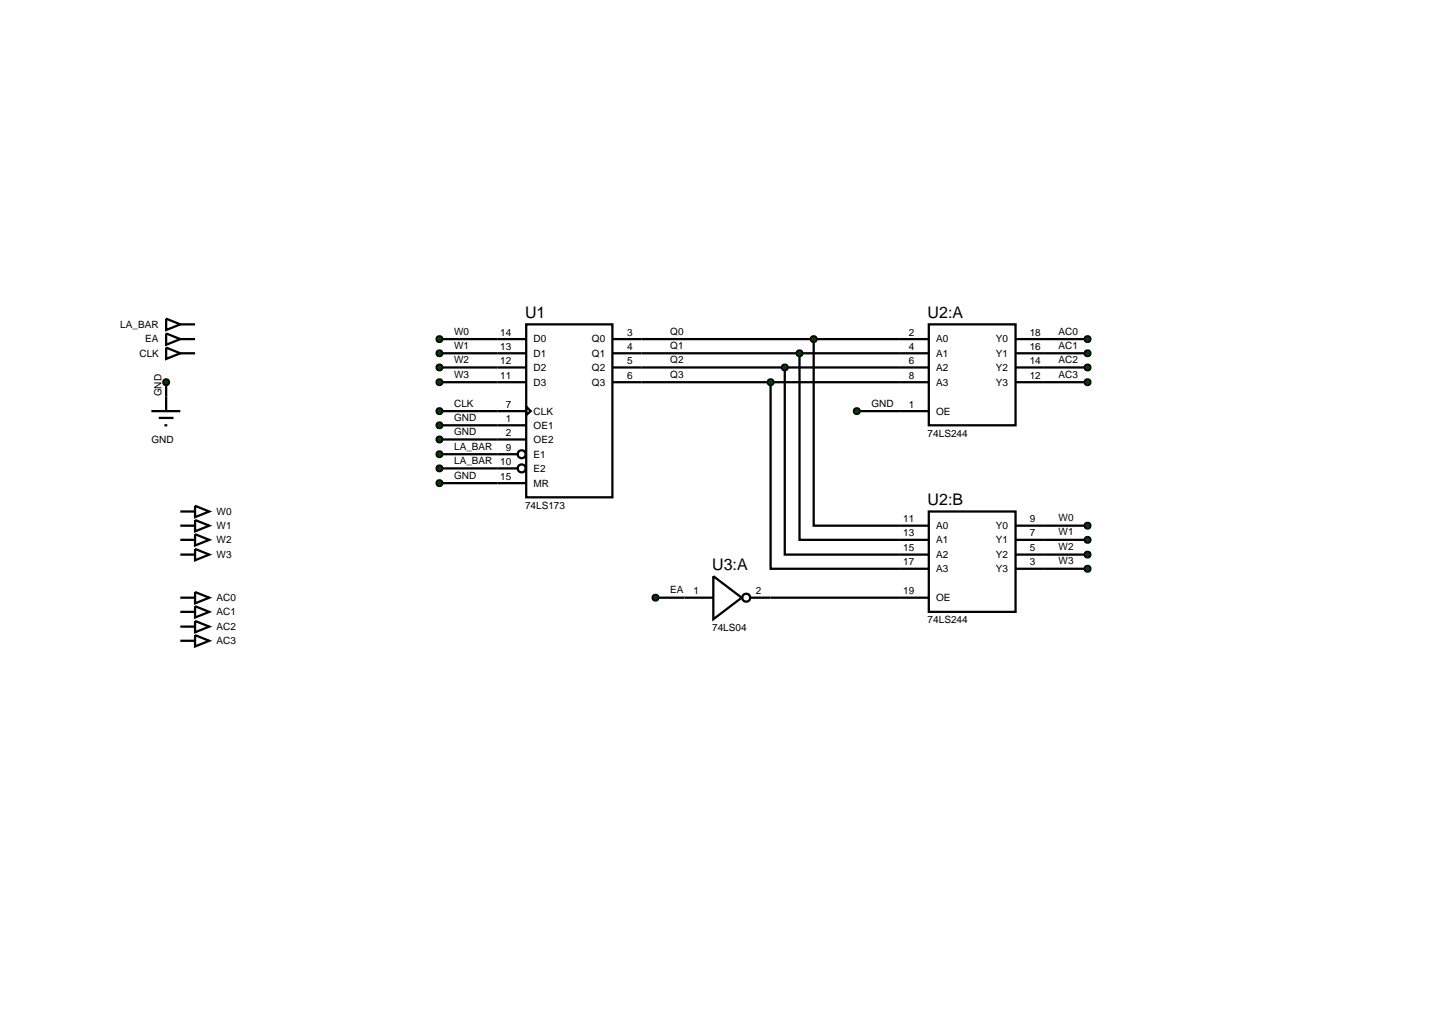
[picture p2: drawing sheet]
<svg xmlns="http://www.w3.org/2000/svg" width="257mm" height="180mm" viewBox="0 0 257 180" stroke-linecap="round" stroke-linejoin="round" font-family="sans-serif">
<g fill="none" stroke="#000" stroke-width=".4">
<path d="M77.5 59.8h15.3M92.8 57.2h15.2v30.5h-15.2zM108 59.8h50.7M143.5 59.8v32.9h15.2M184.1 59.8h7.7M29.3 67.4v2.5M77.5 62.3h15.3M77.5 64.8h15.3M77.5 67.4h15.3M77.5 72.5h15.3M77.5 75h15.3M77.5 77.5h15.3"/>
<path d="M92.8 71.7l.8 .8-.8 .7zM108 62.3h50.7M108 64.8h50.7M108 67.4h50.7M135.9 67.4v32.9h22.8M138.4 64.8v33h20.3M141 62.3v32.9h17.7M151.1 72.5h7.6M184.1 62.3h7.7M184.1 64.8h7.7M184.1 67.4h7.7M77.5 80.1h13.8"/>
<path d="M77.5 82.6h13.8M77.5 85.2h15.3M184.1 92.7h7.7M184.1 95.2h7.7M184.1 97.8h7.7M115.6 105.4h5.1M135.9 105.4h22.8M184.1 100.3h7.7"/>
<circle cx="92" cy="80.1" r=".7"/>
<circle cx="92" cy="82.6" r=".7"/>
</g>
<g fill="#004000" stroke="#000" stroke-width=".4">
<path d="M77.2 59.4l.3-.1-.5 .5zM77.5 59.3l.4 .2 .1 .3zM77.5 60.3l.5-.5-.1 .3zM77 59.8l.5 .5-.4-.2z"/>
<path d="M77.1 62l.4-.2-.5 .5zM77.5 61.8l.4 .2 .1 .3zM78 62.3l-.1 .3-.4 .2zM77 62.3l.5 .5-.4-.2z"/>
<path d="M77.1 64.5l.4-.2-.5 .5zM77.5 64.3l.4 .2 .1 .3zM77.5 65.3l.5-.5-.1 .3zM77 64.8l.5 .5-.4-.2z"/>
<path d="M77.1 67.1l.4-.2-.5 .5zM77.5 66.9l.4 .2 .1 .3zM77.5 67.9l.5-.5-.1 .3zM77 67.4l.5 .5-.4-.2z"/>
<path d="M77.2 72.1l.3-.1-.5 .5zM77.5 72l.4 .2 .1 .3zM77.5 73l.5-.5-.1 .3zM77 72.5l.5 .5-.4-.2z"/>
<path d="M77.1 74.7l.4-.2-.5 .5zM77.5 74.5l.4 .2 .1 .3zM78 75l-.1 .3-.4 .2zM77 75l.5 .5-.4-.2z"/>
<path d="M77.1 77.2l.4-.2-.5 .5zM77.5 77l.4 .2 .1 .3zM77.5 78l.5-.5-.1 .3zM77 77.5l.5 .5-.4-.2z"/>
<path d="M77.1 79.8l.4-.2-.5 .5zM77.5 79.6l.4 .2 .1 .3zM77.5 80.6l.5-.5-.1 .3zM77 80.1l.5 .5-.4-.2z"/>
<path d="M77.2 82.2l.3-.1-.5 .5zM77.5 82.1l.4 .2 .1 .3zM77.5 83.1l.5-.5-.1 .3zM77 82.6l.5 .5-.4-.2z"/>
<path d="M77.2 84.8l.3-.1-.5 .5zM77.5 84.7l.4 .2 .1 .3zM77.5 85.7l.5-.5-.1 .3zM77 85.2l.5 .5-.4-.2z"/>
</g>
<g fill="#004000">
<path d="M77.5 59.3l.5 .5-.5 .5-.5-.5z"/>
<path d="M77 62.3l.5-.5 .5 .5-.5 .5z"/>
<path d="M77 64.8l.5-.5 .5 .5-.5 .5z"/>
<path d="M77 67.4l.5-.5 .5 .5-.5 .5z"/>
<path d="M77.5 72l.5 .5-.5 .5-.5-.5z"/>
<path d="M77 75l.5-.5 .5 .5-.5 .5z"/>
<path d="M77 77.5l.5-.5 .5 .5-.5 .5z"/>
<path d="M77 80.1l.5-.5 .5 .5-.5 .5z"/>
<path d="M77.5 82.1l.5 .5-.5 .5-.5-.5z"/>
<path d="M77.5 84.7l.5 .5-.5 .5-.5-.5z"/>
</g>
<path d="M29.3 56.2l2.5 1-2.5 1zM29.3 58.8l2.5 1-2.5 1zM31.8 57.2h2.6M31.8 59.8h2.6M26.7 72.5h5.1M28 73.7h2.6M29 75h.5M29.3 61.3l2.5 1-2.5 1zM29.3 69.9v2.6M31.8 62.3h2.6" fill="none" stroke="#000" stroke-width=".4"/>
<path d="M28.9 67.1l.4-.2-.5 .5zM29.3 66.9l.3 .1 .2 .4zM29.3 67.9l.5-.5-.2 .4zM28.8 67.4l.5 .5-.4-.2z" fill="#004000" stroke="#000" stroke-width=".4"/>
<path d="M28.8 67.4l.5-.5 .5 .5-.5 .5z" fill="#004000"/>
<g fill="none" stroke="#000" stroke-width=".4">
<path d="M158.7 59.8h5.1M163.8 57.2h15.3v17.8h-15.3zM179.1 59.8h5M158.7 62.3h5.1M158.7 64.8h5.1M158.7 67.4h5.1M158.7 72.5h5.1M179.1 62.3h5M179.1 64.8h5M179.1 67.4h5M31.8 90.2h2.6M31.8 92.7h2.6"/>
<path d="M31.8 95.2h2.6M31.8 97.8h2.6M34.4 89.2l2.5 1-2.5 1zM34.4 91.7l2.5 1-2.5 1zM34.4 94.2l2.5 1-2.5 1zM34.4 96.8l2.5 1-2.5 1zM158.7 92.7h5.1M158.7 95.2h5.1M158.7 97.8h5.1M163.8 90.2h15.3v17.7h-15.3zM179.1 92.7h5M179.1 95.2h5"/>
<path d="M179.1 97.8h5M31.8 105.4h2.6M31.8 107.9h2.6M31.8 110.5h2.6M31.8 113h2.6M34.4 104.4l2.5 1-2.5 1zM34.4 106.9l2.5 1-2.5 1zM34.4 109.5l2.5 1-2.5 1zM34.4 112l2.5 1-2.5 1zM158.7 105.4h5.1M158.7 100.3h5.1M179.1 100.3h5"/>
</g>
<g fill="#004000" stroke="#000" stroke-width=".4">
<path d="M143.2 59.4l.3-.1-.5 .5zM143.5 59.3l.4 .2 .1 .3zM144 59.8l-.1 .3-.4 .2zM143 59.8l.5 .5-.3-.1z"/>
<path d="M140.6 62l.4-.2-.5 .5zM141 61.8l.4 .2 .1 .3zM141.5 62.3l-.1 .3-.4 .2zM140.5 62.3l.5 .5-.4-.2z"/>
<path d="M138.1 64.4l.3-.1-.5 .5zM138.4 64.3l.4 .2 .1 .3zM138.4 65.3l.5-.5-.1 .3zM137.9 64.8l.5 .5-.4-.2z"/>
<path d="M135.5 67.1l.4-.2-.5 .5zM135.9 66.9l.3 .1 .2 .4zM135.9 67.9l.5-.5-.2 .4zM135.4 67.4l.5 .5-.4-.2z"/>
<path d="M191.5 59.4l.3-.1-.5 .5zM191.8 59.3l.4 .2 .1 .3zM192.3 59.8l-.1 .3-.4 .2zM191.3 59.8l.5 .5-.4-.2z"/>
<path d="M191.4 62l.4-.2-.5 .5zM191.8 61.8l.4 .2 .1 .3zM192.3 62.3l-.1 .3-.4 .2zM191.3 62.3l.5 .5-.4-.2z"/>
<path d="M191.4 64.5l.4-.2-.5 .5zM191.8 64.3l.4 .2 .1 .3zM192.3 64.8l-.1 .3-.4 .2zM191.3 64.8l.5 .5-.4-.2z"/>
<path d="M191.4 67.1l.4-.2-.5 .5zM191.8 66.9l.4 .2 .1 .3zM192.3 67.4l-.1 .3-.4 .2zM191.3 67.4l.5 .5-.4-.2z"/>
<path d="M191.5 92.3l.3-.1-.5 .5zM191.8 92.2l.4 .2 .1 .3zM192.3 92.7l-.1 .3-.4 .2zM191.3 92.7l.5 .5-.4-.2z"/>
<path d="M191.5 94.8l.3-.1-.5 .5zM191.8 94.7l.4 .2 .1 .3zM192.3 95.2l-.1 .3-.4 .2zM191.3 95.2l.5 .5-.4-.2z"/>
<path d="M191.5 97.4l.3-.1-.5 .5zM191.8 97.3l.4 .2 .1 .3zM192.3 97.8l-.1 .3-.4 .2zM191.3 97.8l.5 .5-.4-.2z"/>
<path d="M191.4 100l.4-.2-.5 .5zM191.8 99.8l.4 .2 .1 .3zM192.3 100.3l-.1 .3-.4 .2zM191.3 100.3l.5 .5-.4-.2z"/>
<path d="M150.8 72.1l.3-.1-.5 .5zM151.1 72l.4 .2 .1 .3zM151.6 72.5l-.1 .3-.4 .2zM150.6 72.5l.5 .5-.4-.2z"/>
</g>
<g fill="#004000">
<path d="M143 59.8l.5-.5 .5 .5-.5 .5z"/>
<path d="M140.5 62.3l.5-.5 .5 .5-.5 .5z"/>
<path d="M137.9 64.8l.5-.5 .5 .5-.5 .5z"/>
<path d="M135.4 67.4l.5-.5 .5 .5-.5 .5z"/>
<path d="M191.8 59.3l.5 .5-.5 .5-.5-.5z"/>
<path d="M191.8 61.8l.5 .5-.5 .5-.5-.5z"/>
<path d="M191.3 64.8l.5-.5 .5 .5-.5 .5z"/>
<path d="M191.3 67.4l.5-.5 .5 .5-.5 .5z"/>
<path d="M191.8 92.2l.5 .5-.5 .5-.5-.5z"/>
<path d="M191.8 94.7l.5 .5-.5 .5-.5-.5z"/>
<path d="M191.8 97.3l.5 .5-.5 .5-.5-.5z"/>
<path d="M191.8 99.8l.5 .5-.5 .5-.5-.5z"/>
<path d="M151.1 72l.5 .5-.5 .5-.5-.5z"/>
</g>
<g fill="none" stroke="#000" stroke-width=".4">
<path d="M120.7 105.4h5.1M125.8 101.6l5 3.8-5 3.8zM132.3 105.4h3.6"/>
<circle cx="131.6" cy="105.4" r=".7"/>
</g>
<path d="M115.3 105l.3-.1-.5 .5zM115.6 104.9l.4 .2 .1 .3zM116.1 105.4l-.2 .4-.3 .1zM115.1 105.4l.5 .5-.3-.1z" fill="#004000" stroke="#000" stroke-width=".4"/>
<path d="M115.6 104.9l.5 .5-.5 .5-.5-.5z" fill="#004000"/>
<g font-size="2.8">
<text x="92.6" y="56.1">U1</text>
<text x="163.6" y="56.1">U2:A</text>
<text x="163.6" y="89.1">U2:B</text>
<text x="125.6" y="100.5">U3:A</text>
</g>
<g font-size="1.8">
<text x="21.2" y="57.8">LA_BAR</text>
<text x="80.1" y="59">W0</text>
<text x="88.2" y="59.2">14</text>
<text x="110.6" y="59.2">3</text>
<text x="118.2" y="59">Q0</text>
<text x="160.3" y="59.2">2</text>
<text x="181.6" y="59.2">18</text>
<text x="186.7" y="59">AC0</text>
<text x="24.6" y="62.9">CLK</text>
<text x="25.6" y="60.4">EA</text>
<text x="80.1" y="61.5">W1</text>
<text x="80.1" y="64">W2</text>
<text x="88.2" y="61.7">13</text>
<text x="88.2" y="64.2">12</text>
<text x="94.1" y="60.4">D0</text>
<text x="94.1" y="62.9">D1</text>
<text x="94.1" y="65.4">D2</text>
<text x="104.4" y="60.4">Q0</text>
<text x="104.4" y="62.9">Q1</text>
<text x="104.4" y="65.4">Q2</text>
<text x="110.6" y="61.7">4</text>
<text x="110.6" y="64.2">5</text>
<text x="118.2" y="61.5">Q1</text>
<text x="118.2" y="64">Q2</text>
<text x="160.3" y="61.7">4</text>
<text x="160.3" y="64.2">6</text>
<text x="165.1" y="60.4">A0</text>
<text x="165.1" y="62.9">A1</text>
<text x="165.1" y="65.4">A2</text>
<text x="175.6" y="60.4">Y0</text>
<text x="175.6" y="62.9">Y1</text>
<text x="175.6" y="65.4">Y2</text>
<text x="181.6" y="61.7">16</text>
<text x="181.6" y="64.2">14</text>
<text x="186.7" y="61.5">AC1</text>
<text x="186.7" y="64">AC2</text>
<text x="28.5" y="69.9" transform="rotate(-90 28.5 69.9)">GND</text>
<text x="80.1" y="66.6">W3</text>
<text x="80.1" y="71.7">CLK</text>
<text x="88.2" y="66.8">11</text>
<text x="89.2" y="71.9">7</text>
<text x="94.1" y="68">D3</text>
<text x="104.4" y="68">Q3</text>
<text x="110.6" y="66.8">6</text>
<text x="118.2" y="66.6">Q3</text>
<text x="153.7" y="71.7">GND</text>
<text x="160.3" y="66.8">8</text>
<text x="160.3" y="71.9">1</text>
<text x="165.1" y="68">A3</text>
<text x="175.6" y="68">Y3</text>
<text x="181.6" y="66.8">12</text>
<text x="186.7" y="66.6">AC3</text>
<text x="80.1" y="74.2">GND</text>
<text x="80.1" y="76.7">GND</text>
<text x="89.2" y="74.4">1</text>
<text x="89.2" y="76.9">2</text>
<text x="94.1" y="73.1">CLK</text>
<text x="94.1" y="75.6">OE1</text>
<text x="163.6" y="77">74LS244</text>
<text x="165.1" y="73.1">OE</text>
<text x="26.7" y="78.1">GND</text>
<text x="80.1" y="79.3">LA_BAR</text>
<text x="80.1" y="81.8">LA_BAR</text>
<text x="88.2" y="82">10</text>
<text x="89.2" y="79.5">9</text>
<text x="94.1" y="78.1">OE2</text>
<text x="94.1" y="80.7">E1</text>
<text x="94.1" y="83.2">E2</text>
<text x="80.1" y="84.4">GND</text>
<text x="88.2" y="84.6">15</text>
<text x="92.6" y="89.7">74LS173</text>
<text x="94.1" y="85.8">MR</text>
<text x="38.2" y="90.8">W0</text>
<text x="38.2" y="93.3">W1</text>
<text x="38.2" y="95.8">W2</text>
<text x="159.3" y="92.1">11</text>
<text x="159.3" y="94.6">13</text>
<text x="165.1" y="93.3">A0</text>
<text x="165.1" y="95.8">A1</text>
<text x="175.6" y="93.3">Y0</text>
<text x="175.6" y="95.8">Y1</text>
<text x="181.6" y="92.1">9</text>
<text x="181.6" y="94.6">7</text>
<text x="186.7" y="91.9">W0</text>
<text x="186.7" y="94.4">W1</text>
<text x="38.2" y="98.4">W3</text>
<text x="159.3" y="97.2">15</text>
<text x="159.3" y="99.7">17</text>
<text x="165.1" y="98.4">A2</text>
<text x="165.1" y="100.9">A3</text>
<text x="175.6" y="98.4">Y2</text>
<text x="175.6" y="100.9">Y3</text>
<text x="181.6" y="97.2">5</text>
<text x="181.6" y="99.7">3</text>
<text x="186.7" y="97">W2</text>
<text x="186.7" y="99.5">W3</text>
<text x="38.2" y="106">AC0</text>
<text x="118.2" y="104.6">EA</text>
<text x="122.3" y="104.8">1</text>
<text x="133.3" y="104.8">2</text>
<text x="159.3" y="104.8">19</text>
<text x="165.1" y="106">OE</text>
<text x="38.2" y="108.5">AC1</text>
<text x="38.2" y="111.1">AC2</text>
<text x="38.2" y="113.6">AC3</text>
<text x="125.6" y="111.2">74LS04</text>
<text x="163.6" y="109.9">74LS244</text>
</g>
</svg>
